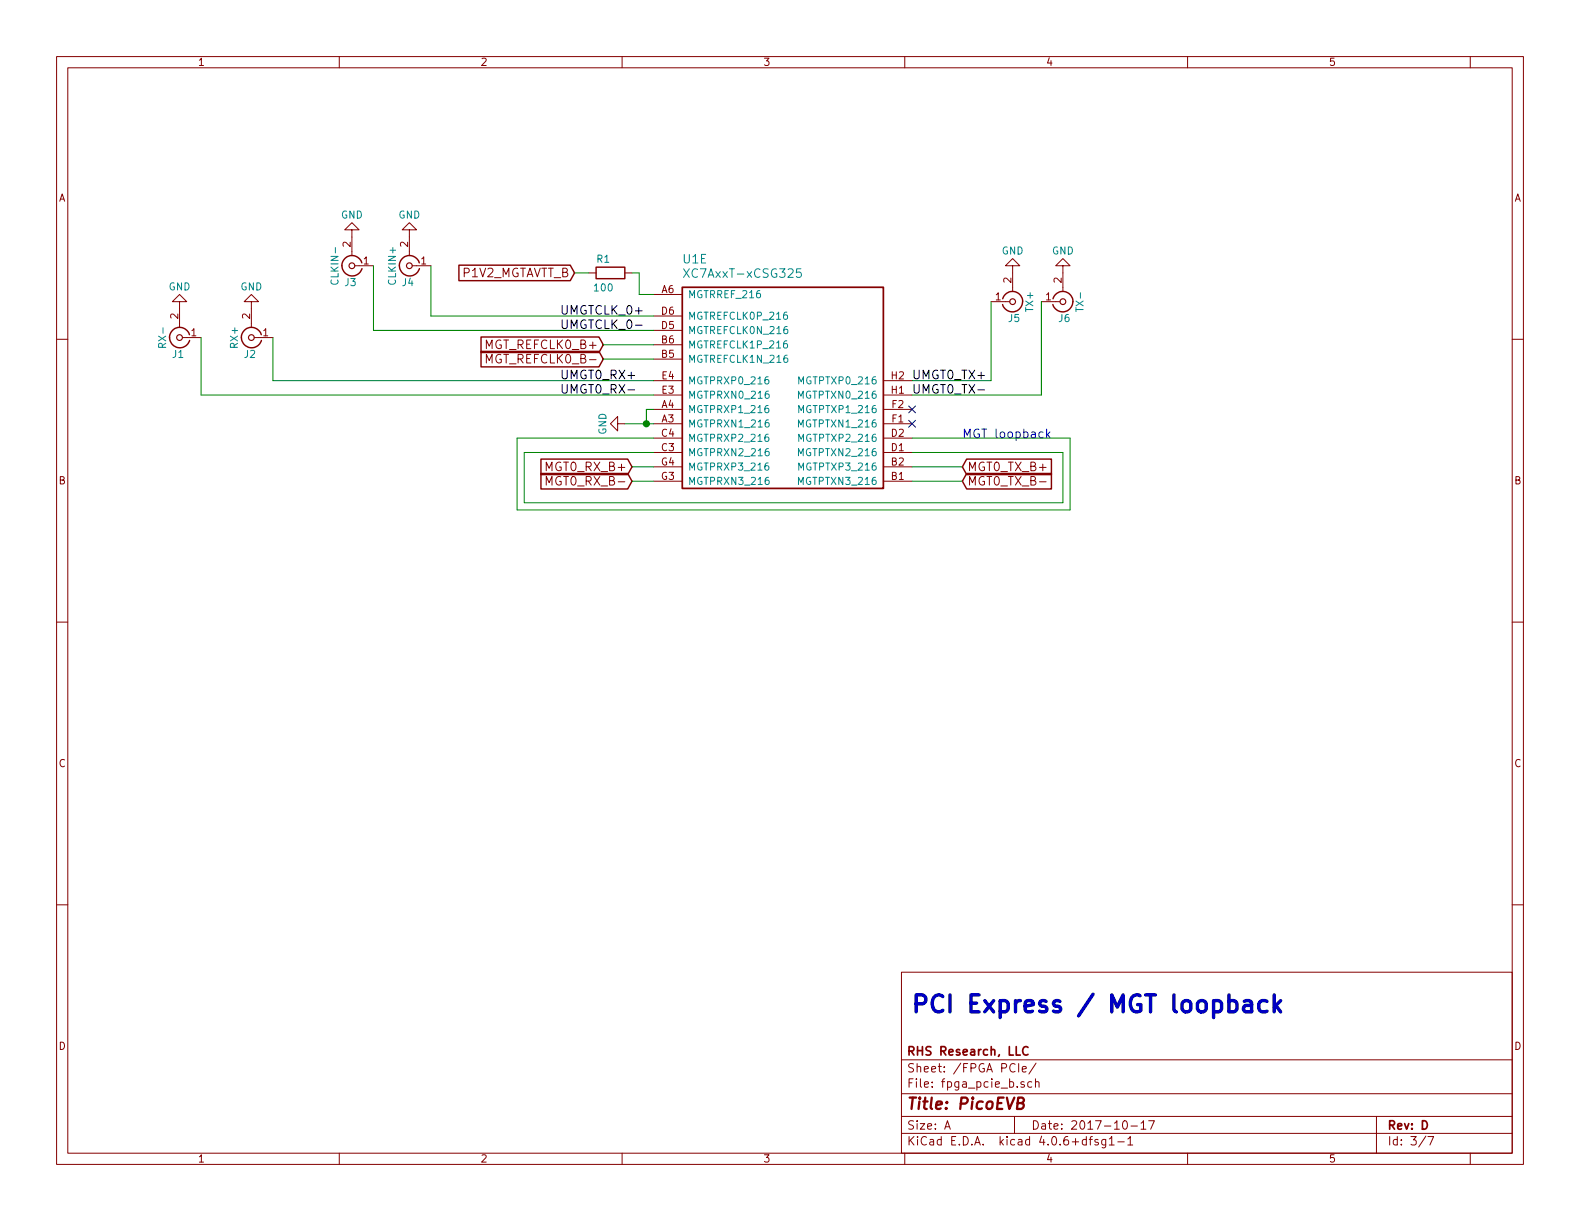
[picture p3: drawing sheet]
EESchema Schematic File Version 2
LIBS:power
LIBS:device
LIBS:transistors
LIBS:conn
LIBS:linear
LIBS:regul
LIBS:74xx
LIBS:cmos4000
LIBS:adc-dac
LIBS:memory
LIBS:xilinx
LIBS:microcontrollers
LIBS:dsp
LIBS:microchip
LIBS:analog_switches
LIBS:motorola
LIBS:texas
LIBS:intel
LIBS:audio
LIBS:interface
LIBS:digital-audio
LIBS:philips
LIBS:display
LIBS:cypress
LIBS:siliconi
LIBS:opto
LIBS:atmel
LIBS:contrib
LIBS:valves
LIBS:Zilog
LIBS:zetex
LIBS:Xicor
LIBS:Worldsemi
LIBS:wiznet
LIBS:video
LIBS:ttl_ieee
LIBS:transf
LIBS:switches
LIBS:supertex
LIBS:stm32
LIBS:stm8
LIBS:silabs
LIBS:sensors
LIBS:rfcom
LIBS:relays
LIBS:references
LIBS:pspice
LIBS:Power_Management
LIBS:powerint
LIBS:Oscillators
LIBS:onsemi
LIBS:nxp_armmcu
LIBS:nordicsemi
LIBS:msp430
LIBS:motors
LIBS:motor_drivers
LIBS:microchip_pic32mcu
LIBS:microchip_pic18mcu
LIBS:microchip_pic16mcu
LIBS:microchip_pic12mcu
LIBS:microchip_pic10mcu
LIBS:microchip_dspic33dsc
LIBS:mechanical
LIBS:maxim
LIBS:logo
LIBS:Lattice
LIBS:ir
LIBS:hc11
LIBS:graphic
LIBS:gennum
LIBS:ftdi
LIBS:ESD_Protection
LIBS:elec-unifil
LIBS:diode
LIBS:dc-dc
LIBS:cmos_ieee
LIBS:brooktre
LIBS:bosch
LIBS:bbd
LIBS:battery_management
LIBS:analog_devices
LIBS:Altera
LIBS:allegro
LIBS:actel
LIBS:ac-dc
LIBS:74xgxx
LIBS:xc7a50t-bga325
LIBS:MAX1589A
LIBS:MIC47050
LIBS:TS3L110
LIBS:W25Q
LIBS:93LC46B-SOT23
LIBS:m2-board
LIBS:ft2232-fixed
LIBS:tps82084
LIBS:PicoEVB-cache
EELAYER 25 0
EELAYER END
$Descr A 11000 8500
encoding utf-8
Sheet 3 7
Title "PicoEVB"
Date "2017-10-17"
Rev "D"
Comp "RHS Research, LLC"
Comment1 ""
Comment2 ""
Comment3 ""
Comment4 ""
$EndDescr
Text GLabel 4000 1900 0    60   Input ~ 0
P1V2_MGTAVTT_B
$Comp
L R R1
U 1 1
P 4250 1900
F 0 "R1" V 4150 1850 50  0000 C CNN
F 1 "100" V 4350 1850 50  0000 C CNN
F 2 "SMT:r_0201_least" V 4180 1900 50  0001 C CNN
F 3 "~" H 4250 1900 50  0001 C CNN
F 4 "RC0201FR-07100RL" H 4250 1900 60  0001 C CNN "MPN"
F 5 "~" H 4250 1900 60  0001 C CNN "MFG"
	1    4250 1900
	0    1    1    0   
$EndComp
Text GLabel 4400 3250 0    60   Input ~ 0
MGT0_RX_B+
Text GLabel 4400 3350 0    60   Input ~ 0
MGT0_RX_B-
Text GLabel 4200 2400 0    60   Input ~ 0
MGT_REFCLK0_B+
Text GLabel 4200 2500 0    60   Input ~ 0
MGT_REFCLK0_B-
Text GLabel 6700 3250 2    60   Input ~ 0
MGT0_TX_B+
Text GLabel 6700 3350 2    60   Input ~ 0
MGT0_TX_B-
$Comp
L GND #PWR016
U 1 1
P 4350 2950
F 0 "#PWR016" H 4350 2700 50  0001 C CNN
F 1 "GND" H 4350 2800 50  0000 C CNN
F 2 "" H 4350 2950 50  0000 C CNN
F 3 "" H 4350 2950 50  0000 C CNN
	1    4350 2950
	0    1    1    0   
$EndComp
$Comp
L xc7a50tcsg325 U1
U 5 1
P 4550 2050
F 0 "U1" H 4750 2300 60  0000 L CNN
F 1 "XC7AxxT-xCSG325" H 4750 2200 60  0000 L CNN
F 2 "" H 4550 2050 60  0001 C CNN
F 3 "" H 4550 2050 60  0001 C CNN
	5    4550 2050
	1    0    0    -1  
$EndComp
Text Notes 6700 3050 0    60   ~ 0
MGT loopback
Text Notes 6350 7050 0    118  ~ 24
PCI Express / MGT loopback
$Comp
L CONN_COAXIAL J2
U 1 1
P 1750 2350
F 0 "J2" H 1760 2470 50  0000 C CNN
F 1 "RX+" V 1865 2350 50  0000 C CNN
F 2 "SMT:U.FL-COAX" H 1750 2350 50  0001 C CNN
F 3 "" H 1750 2350 50  0001 C CNN
F 4 "U.FL-R-SMT(10)" H 1750 2350 60  0001 C CNN "MPN"
	1    1750 2350
	-1   0    0    1   
$EndComp
$Comp
L CONN_COAXIAL J6
U 1 1
P 7400 2100
F 0 "J6" H 7410 2220 50  0000 C CNN
F 1 "TX-" V 7515 2100 50  0000 C CNN
F 2 "SMT:U.FL-COAX" H 7400 2100 50  0001 C CNN
F 3 "" H 7400 2100 50  0001 C CNN
F 4 "U.FL-R-SMT(10)" H 7400 2100 60  0001 C CNN "MPN"
	1    7400 2100
	1    0    0    1   
$EndComp
$Comp
L CONN_COAXIAL J5
U 1 1
P 7050 2100
F 0 "J5" H 7060 2220 50  0000 C CNN
F 1 "TX+" V 7165 2100 50  0000 C CNN
F 2 "SMT:U.FL-COAX" H 7050 2100 50  0001 C CNN
F 3 "" H 7050 2100 50  0001 C CNN
F 4 "U.FL-R-SMT(10)" H 7050 2100 60  0001 C CNN "MPN"
	1    7050 2100
	1    0    0    1   
$EndComp
$Comp
L CONN_COAXIAL J1
U 1 1
P 1250 2350
F 0 "J1" H 1260 2470 50  0000 C CNN
F 1 "RX-" V 1365 2350 50  0000 C CNN
F 2 "SMT:U.FL-COAX" H 1250 2350 50  0001 C CNN
F 3 "" H 1250 2350 50  0001 C CNN
F 4 "U.FL-R-SMT(10)" H 1250 2350 60  0001 C CNN "MPN"
	1    1250 2350
	-1   0    0    1   
$EndComp
Wire Wire Line
	4400 3250 4550 3250
Wire Wire Line
	4550 2050 4450 2050
Wire Wire Line
	4450 2050 4450 1900
Wire Wire Line
	4450 1900 4400 1900
Wire Wire Line
	4100 1900 4000 1900
Wire Wire Line
	4550 2500 4200 2500
Wire Wire Line
	4550 2400 4200 2400
Wire Wire Line
	6700 3250 6350 3250
Wire Wire Line
	6700 3350 6350 3350
Wire Wire Line
	4550 3350 4400 3350
Wire Wire Line
	4550 3050 3600 3050
Wire Wire Line
	3600 3050 3600 3550
Wire Wire Line
	3600 3550 7450 3550
Wire Wire Line
	7450 3550 7450 3050
Wire Wire Line
	7450 3050 6350 3050
Wire Wire Line
	3650 3150 3650 3500
Wire Wire Line
	3650 3500 7400 3500
Wire Wire Line
	7400 3500 7400 3150
Wire Wire Line
	7400 3150 6350 3150
Wire Wire Line
	4550 3150 3650 3150
Wire Wire Line
	6900 2650 6350 2650
Wire Wire Line
	6900 2100 6900 2650
Wire Wire Line
	7250 2100 7250 2750
Wire Wire Line
	7250 2750 6350 2750
$Comp
L CONN_COAXIAL J4
U 1 1
P 2850 1850
F 0 "J4" H 2860 1970 50  0000 C CNN
F 1 "CLKIN+" V 2965 1850 50  0000 C CNN
F 2 "SMT:U.FL-COAX" H 2850 1850 50  0001 C CNN
F 3 "" H 2850 1850 50  0001 C CNN
F 4 "U.FL-R-SMT(10)" H 2850 1850 60  0001 C CNN "MPN"
	1    2850 1850
	-1   0    0    1   
$EndComp
$Comp
L CONN_COAXIAL J3
U 1 1
P 2450 1850
F 0 "J3" H 2460 1970 50  0000 C CNN
F 1 "CLKIN-" V 2565 1850 50  0000 C CNN
F 2 "SMT:U.FL-COAX" H 2450 1850 50  0001 C CNN
F 3 "" H 2450 1850 50  0001 C CNN
F 4 "U.FL-R-SMT(10)" H 2450 1850 60  0001 C CNN "MPN"
	1    2450 1850
	-1   0    0    1   
$EndComp
Wire Wire Line
	4550 2200 3000 2200
Wire Wire Line
	3000 2200 3000 1850
Wire Wire Line
	2600 1850 2600 2300
Wire Wire Line
	2600 2300 4550 2300
Text Label 6350 2650 0    60   ~ 0
UMGT0_TX+
Text Label 6350 2750 0    60   ~ 0
UMGT0_TX-
NoConn ~ 6350 2850
NoConn ~ 6350 2950
Wire Wire Line
	4350 2950 4550 2950
Wire Wire Line
	4550 2850 4500 2850
Wire Wire Line
	4500 2850 4500 2950
Connection ~ 4500 2950
Wire Wire Line
	4550 2650 1900 2650
Wire Wire Line
	1900 2650 1900 2350
Wire Wire Line
	4550 2750 1400 2750
Wire Wire Line
	1400 2750 1400 2350
Text Label 3900 2650 0    60   ~ 0
UMGT0_RX+
Text Label 3900 2750 0    60   ~ 0
UMGT0_RX-
Text Label 3900 2200 0    60   ~ 0
UMGTCLK_0+
Text Label 3900 2300 0    60   ~ 0
UMGTCLK_0-
$Comp
L GND #PWR017
U 1 1
P 7050 1900
F 0 "#PWR017" H 7050 1650 50  0001 C CNN
F 1 "GND" H 7050 1750 50  0000 C CNN
F 2 "" H 7050 1900 50  0001 C CNN
F 3 "" H 7050 1900 50  0001 C CNN
	1    7050 1900
	-1   0    0    1   
$EndComp
$Comp
L GND #PWR018
U 1 1
P 1250 2150
F 0 "#PWR018" H 1250 1900 50  0001 C CNN
F 1 "GND" H 1250 2000 50  0000 C CNN
F 2 "" H 1250 2150 50  0001 C CNN
F 3 "" H 1250 2150 50  0001 C CNN
	1    1250 2150
	-1   0    0    1   
$EndComp
$Comp
L GND #PWR019
U 1 1
P 1750 2150
F 0 "#PWR019" H 1750 1900 50  0001 C CNN
F 1 "GND" H 1750 2000 50  0000 C CNN
F 2 "" H 1750 2150 50  0001 C CNN
F 3 "" H 1750 2150 50  0001 C CNN
	1    1750 2150
	-1   0    0    1   
$EndComp
$Comp
L GND #PWR020
U 1 1
P 2450 1650
F 0 "#PWR020" H 2450 1400 50  0001 C CNN
F 1 "GND" H 2450 1500 50  0000 C CNN
F 2 "" H 2450 1650 50  0001 C CNN
F 3 "" H 2450 1650 50  0001 C CNN
	1    2450 1650
	-1   0    0    1   
$EndComp
$Comp
L GND #PWR021
U 1 1
P 2850 1650
F 0 "#PWR021" H 2850 1400 50  0001 C CNN
F 1 "GND" H 2850 1500 50  0000 C CNN
F 2 "" H 2850 1650 50  0001 C CNN
F 3 "" H 2850 1650 50  0001 C CNN
	1    2850 1650
	-1   0    0    1   
$EndComp
$Comp
L GND #PWR022
U 1 1
P 7400 1900
F 0 "#PWR022" H 7400 1650 50  0001 C CNN
F 1 "GND" H 7400 1750 50  0000 C CNN
F 2 "" H 7400 1900 50  0001 C CNN
F 3 "" H 7400 1900 50  0001 C CNN
	1    7400 1900
	-1   0    0    1   
$EndComp
$EndSCHEMATC
